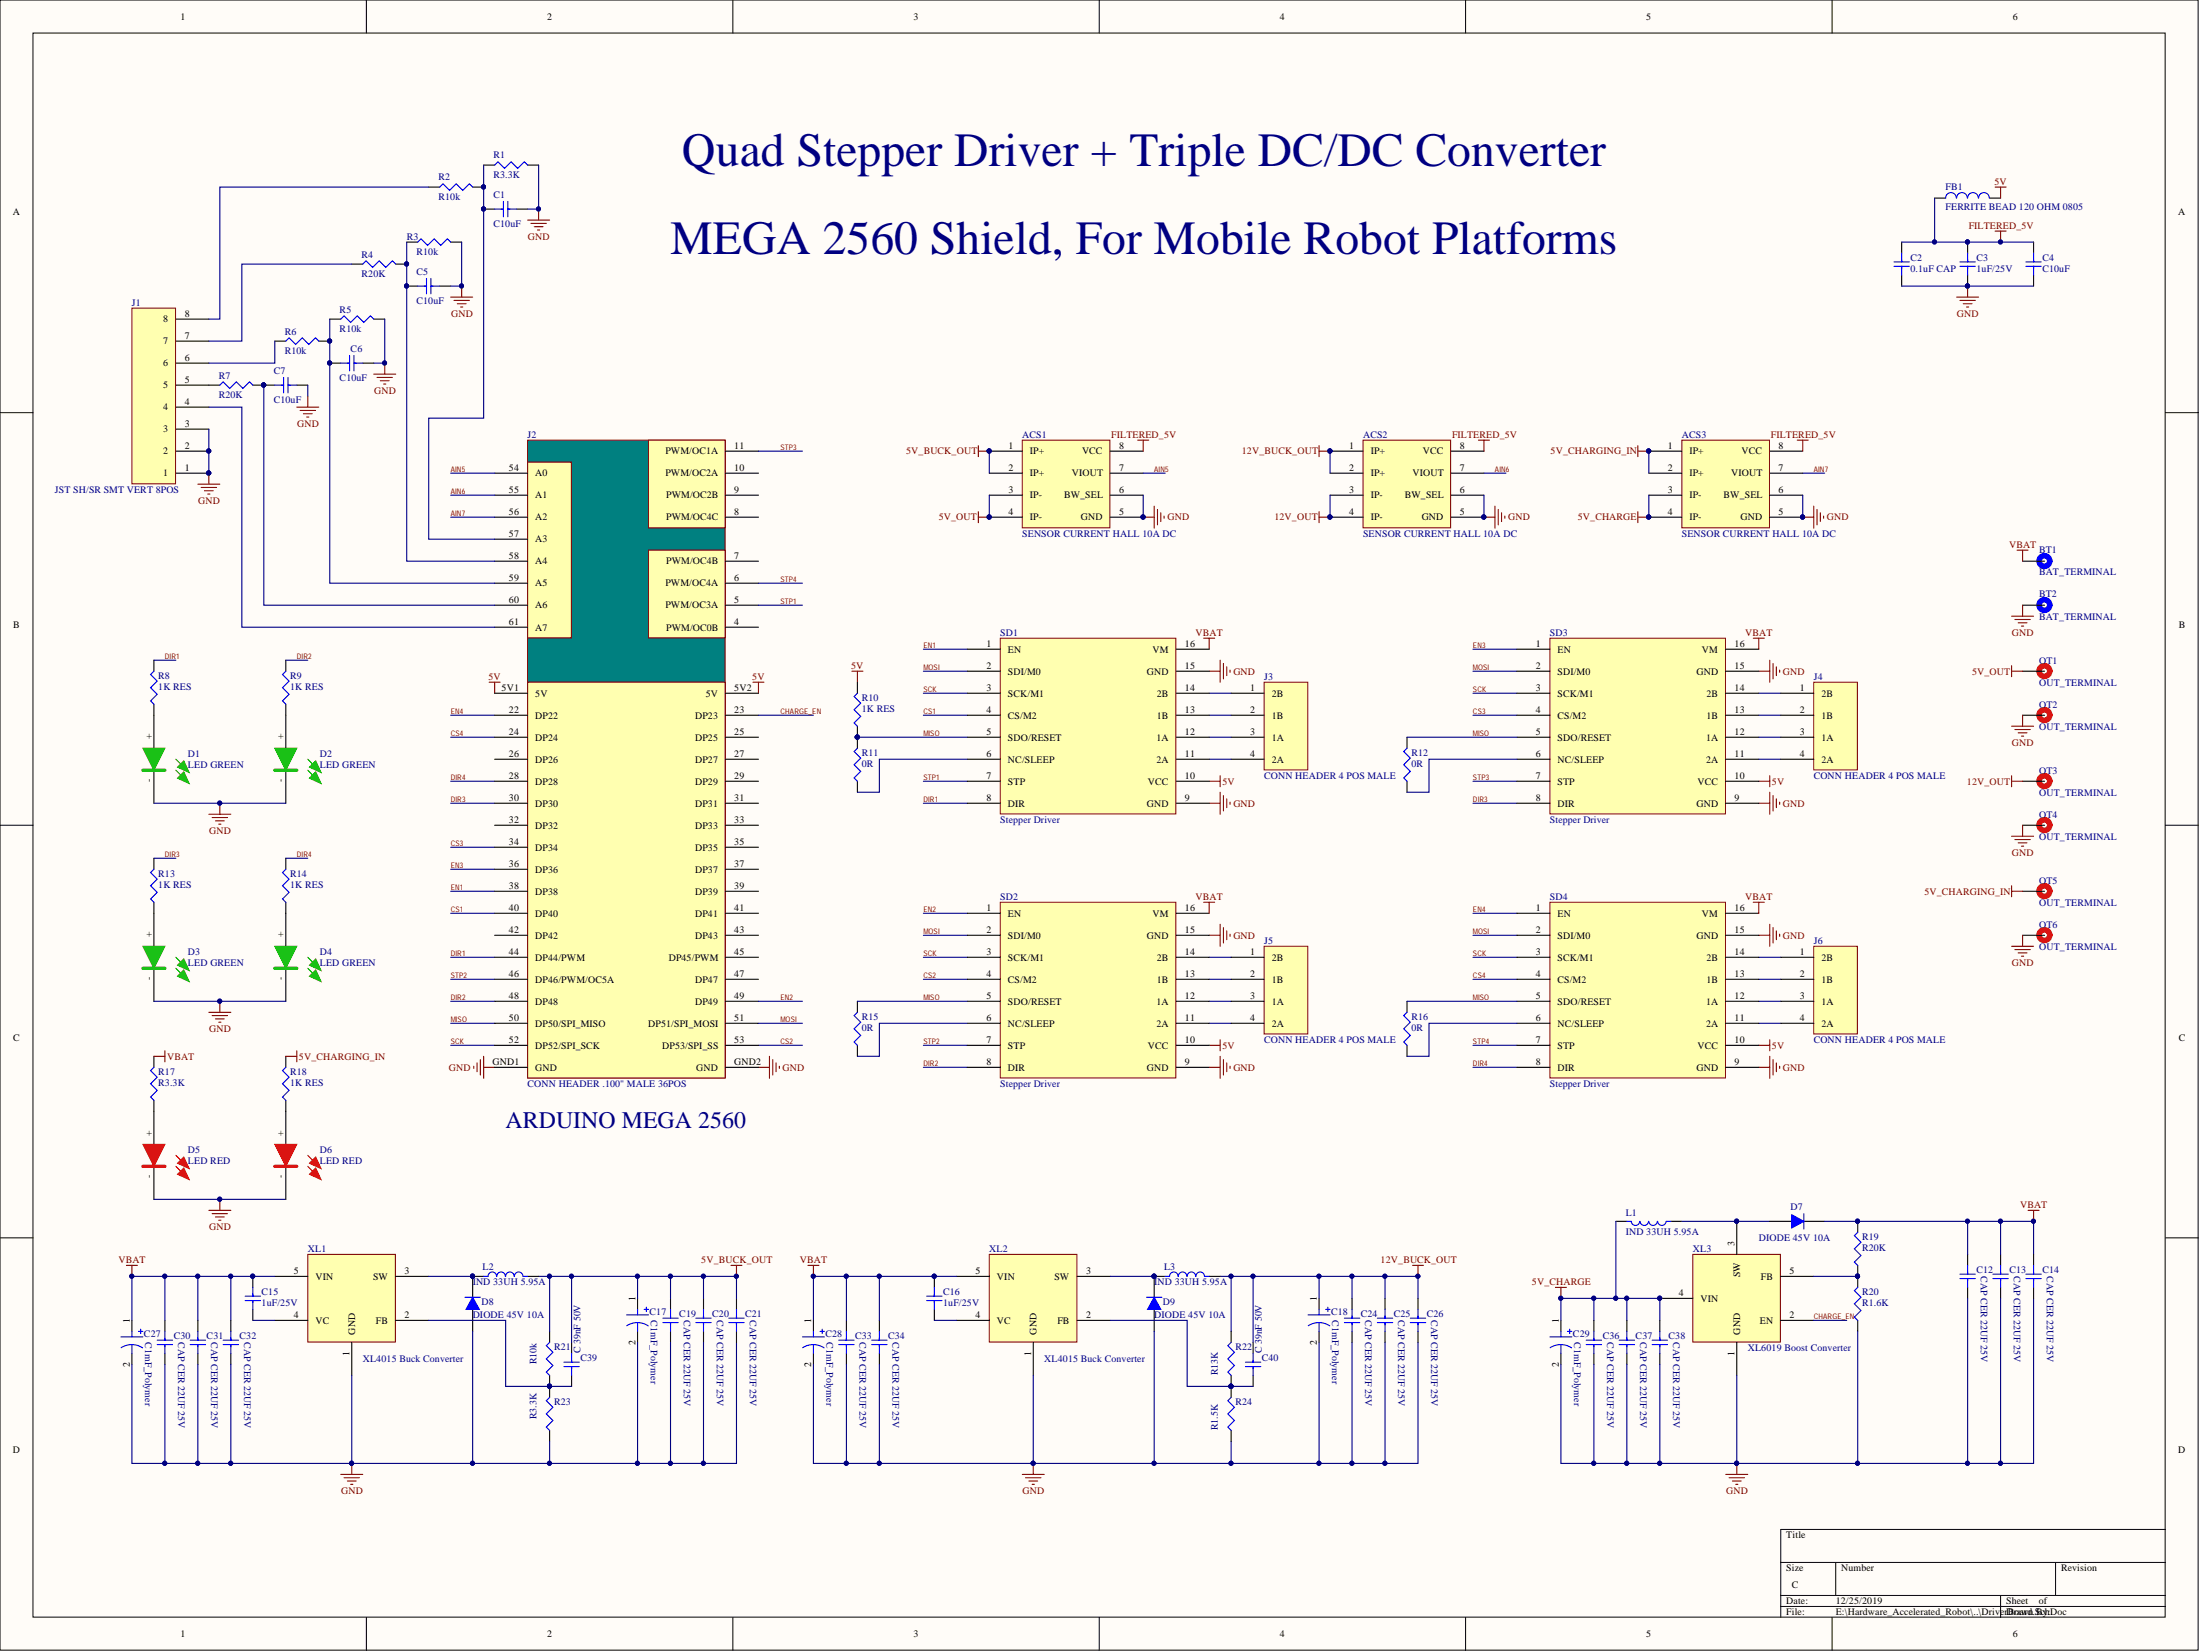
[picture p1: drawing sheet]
# Altium project DriverBoard.PrjPcb
1 sheet, 94 parts. Net scope: global (net labels, ports and power ports of the same name join across sheets).
Board file: DriverBoard.PcbDoc

## Sheet DriverBoard.SchDoc
size C

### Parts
ACS1  SENSOR CURRENT HALL 10A DC  [SOIC_8]
ACS2  SENSOR CURRENT HALL 10A DC  [SOIC_8]
ACS3  SENSOR CURRENT HALL 10A DC  [SOIC_8]
BT1  BAT_TERMINAL  [BATTERY_TERMINALS]
BT2  BAT_TERMINAL  [BATTERY_TERMINALS]
C1  C10uF  [C0805]
C2  0.1uF CAP  [C0805]
C3  1uF/25V  [C0805]
C4  C10uF  [C0805]
C5  C10uF  [C0805]
C6  C10uF  [C0805]
C7  C10uF  [C0805]
C12  CAP CER 22UF 25V  [C1210]
C13  CAP CER 22UF 25V  [C1210]
C14  CAP CER 22UF 25V  [C1210]
C15  1uF/25V  [C0805]
C16  1uF/25V  [C0805]
C17  C1mF_Polymer  [POLY_CAP_10X21]
C18  C1mF_Polymer  [POLY_CAP_10X21]
C19  CAP CER 22UF 25V  [C1210]
C20  CAP CER 22UF 25V  [C1210]
C21  CAP CER 22UF 25V  [C1210]
C24  CAP CER 22UF 25V  [C1210]
C25  CAP CER 22UF 25V  [C1210]
C26  CAP CER 22UF 25V  [C1210]
C27  C1mF_Polymer  [POLY_CAP_10X21]
C28  C1mF_Polymer  [POLY_CAP_10X21]
C29  C1mF_Polymer  [POLY_CAP_10X21]
C30  CAP CER 22UF 25V  [C1210]
C31  CAP CER 22UF 25V  [C1210]
C32  CAP CER 22UF 25V  [C1210]
C33  CAP CER 22UF 25V  [C1210]
C34  CAP CER 22UF 25V  [C1210]
C36  CAP CER 22UF 25V  [C1210]
C37  CAP CER 22UF 25V  [C1210]
C38  CAP CER 22UF 25V  [C1210]
C39  C 39nF 50V  [C0805]
C40  C 39nF 50V  [C0805]
D1  LED GREEN  [LED_0805]
D2  LED GREEN  [LED_0805]
D3  LED GREEN  [LED_0805]
D4  LED GREEN  [LED_0805]
D5  LED RED  [LED_0805]
D6  LED RED  [LED_0805]
D7  DIODE 45V 10A  [TO252_3]
D8  DIODE 45V 10A  [TO252_3]
D9  DIODE 45V 10A  [TO252_3]
FB1  FERRITE BEAD 120 OHM 0805  [FB_0805]
J1  JST SH/SR SMT VERT 8POS  [JST_SH_8]
J2  CONN HEADER .100" MALE 36POS  [DIP36_MALE]
J3  CONN HEADER 4 POS MALE  [DIP4]
J4  CONN HEADER 4 POS MALE  [DIP4]
J5  CONN HEADER 4 POS MALE  [DIP4]
J6  CONN HEADER 4 POS MALE  [DIP4]
L1  IND 33UH 5.95A  [13X13X9IND]
L2  IND 33UH 5.95A  [13X13X9IND]
L3  IND 33UH 5.95A  [13X13X9IND]
OT1  OUT_TERMINAL  [OUTPUT_TERMINALS]
OT2  OUT_TERMINAL  [OUTPUT_TERMINALS]
OT3  OUT_TERMINAL  [OUTPUT_TERMINALS]
OT4  OUT_TERMINAL  [OUTPUT_TERMINALS]
OT5  OUT_TERMINAL  [OUTPUT_TERMINALS]
OT6  OUT_TERMINAL  [OUTPUT_TERMINALS]
R1  R3.3K  [R0805]
R2  R10k  [R0805]
R3  R10k  [R0805]
R4  R20K  [R0805]
R5  R10k  [R0805]
R6  R10k  [R0805]
R7  R20K  [R0805]
R8  1K RES  [R0805]
R9  1K RES  [R0805]
R10  1K RES  [R0805]
R11  0R  [R0805]
R12  0R  [R0805]
R13  1K RES  [R0805]
R14  1K RES  [R0805]
R15  0R  [R0805]
R16  0R  [R0805]
R17  R3.3K  [R0805]
R18  1K RES  [R0805]
R19  R20K  [R0805]
R20  R1.6K  [R0805]
R21  R10k  [R0805]
R22  R13K  [R0805]
R23  R3.3K  [R0805]
R24  R1.5K  [R0805]
SD1  Stepper Driver  [DIP16_Stepper]
SD2  Stepper Driver  [DIP16_Stepper]
SD3  Stepper Driver  [DIP16_Stepper]
SD4  Stepper Driver  [DIP16_Stepper]
XL1  XL4015 Buck Converter  [TO263-5L]
XL2  XL4015 Buck Converter  [TO263-5L]
XL3  XL6019 Boost Converter  [TO263-5L]

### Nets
5V: FB1.2 J1.3 J2.5V1(5V) J2.5V2(5V) R10.2 SD1.10(VCC) SD2.10(VCC) SD3.10(VCC) SD4.10(VCC)
5V_BUCK_OUT: ACS1.1(IP+) ACS1.2(IP+) C17.1 C19.2 C20.2 C21.2 C39.2 L2.2 R21.2
5V_CHARGE: ACS3.3(IP-) ACS3.4(IP-) C29.1 C36.2 C37.2 C38.2 L1.2 XL3.4(VIN)
5V_CHARGING_IN: ACS3.1(IP+) ACS3.2(IP+) OT5.1 R18.2
5V_OUT: ACS1.3(IP-) ACS1.4(IP-) OT1.1
12V_BUCK_OUT: ACS2.1(IP+) ACS2.2(IP+) C18.1 C24.2 C25.2 C26.2 C40.2 L3.2 R22.2
12V_OUT: ACS2.3(IP-) ACS2.4(IP-) OT3.1
FILTERED_5V: ACS1.8(VCC) ACS2.8(VCC) ACS3.8(VCC) C2.2 C3.2 C4.2 FB1.1
GND: ACS1.5(GND) ACS1.6(BW_SEL) ACS2.5(GND) ACS2.6(BW_SEL) ACS3.5(GND) ACS3.6(BW_SEL) BT2.1 C1.1 C2.1 C3.1 C4.1 C5.1 C6.1 C7.1 C12.1 C13.1 C14.1 C17.2 C18.2 C19.1 C20.1 C21.1 C24.1 C25.1 C26.1 C27.2 C28.2 C29.2 C30.1 C31.1 C32.1 C33.1 C34.1 C36.1 C37.1 C38.1 D1.- D2.- D3.- D4.- D5.- D6.- D8.1 D9.1 J1.1 J1.2 J2.GND1(GND) J2.GND2(GND) OT2.1 OT4.1 OT6.1 R1.2 R3.2 R5.2 R20.1 R23.1 R24.1 SD1.9(GND) SD1.15(GND) SD2.9(GND) SD2.15(GND) SD3.9(GND) SD3.15(GND) SD4.9(GND) SD4.15(GND) XL1.1(GND) XL2.1(GND) XL3.1(GND)
VBAT: BT1.1 C12.2 C13.2 C14.2 C15.2 C16.2 C27.1 C28.1 C30.2 C31.2 C32.2 C33.2 C34.2 D7.2 R17.2 R19.2 SD1.16(VM) SD2.16(VM) SD3.16(VM) SD4.16(VM) XL1.5(VIN) XL2.5(VIN)
AIN5: ACS1.7(VIOUT) J2.54(A0)
AIN6: ACS2.7(VIOUT) J2.55(A1)
AIN7: ACS3.7(VIOUT) J2.56(A2)
CHARGE_EN: J2.23(DP23) XL3.2(EN)
CS1: J2.40(DP40) SD1.4(CS/M2)
CS2: J2.53(DP53/SPI_SS) SD2.4(CS/M2)
CS3: J2.34(DP34) SD3.4(CS/M2)
CS4: J2.24(DP24) SD4.4(CS/M2)
DIR1: J2.44(DP44/PWM) R8.2 SD1.8(DIR)
DIR2: J2.48(DP48) R9.2 SD2.8(DIR)
DIR3: J2.30(DP30) R13.2 SD3.8(DIR)
DIR4: J2.28(DP28) R14.2 SD4.8(DIR)
EN1: J2.38(DP38) SD1.1(EN)
EN2: J2.49(DP49) SD2.1(EN)
EN3: J2.36(DP36) SD3.1(EN)
EN4: J2.22(DP22) SD4.1(EN)
MISO: J2.50(DP50/SPI_MISO) R10.1 R11.2 R12.2 R15.2 R16.2 SD1.5(SDO/RESET) SD2.5(SDO/RESET) SD3.5(SDO/RESET) SD4.5(SDO/RESET)
MOSI: J2.51(DP51/SPI_MOSI) SD1.2(SDI/M0) SD2.2(SDI/M0) SD3.2(SDI/M0) SD4.2(SDI/M0)
SCK: J2.52(DP52/SPI_SCK) SD1.3(SCK/M1) SD2.3(SCK/M1) SD3.3(SCK/M1) SD4.3(SCK/M1)
STP1: J2.5(PWM/OC3A) SD1.7(STP)
STP2: J2.46(DP46/PWM/OC5A) SD2.7(STP)
STP3: J2.11(PWM/OC1A) SD3.7(STP)
STP4: J2.6(PWM/OC4A) SD4.7(STP)
NetC1_2: C1.2 J2.57(A3) R1.1 R2.2
NetC5_2: C5.2 J2.58(A4) R3.1 R4.2
NetC6_2: C6.2 J2.59(A5) R5.1 R6.2
NetC7_2: C7.2 J2.60(A6) R7.2
NetC15_1: C15.1 XL1.4(VC)
NetC16_1: C16.1 XL2.4(VC)
NetC39_1: C39.1 R21.1 R23.2 XL1.2(FB)
NetC40_1: C40.1 R22.1 R24.2 XL2.2(FB)
NetD1_+: D1.+ R8.1
NetD2_+: D2.+ R9.1
NetD3_+: D3.+ R13.1
NetD4_+: D4.+ R14.1
NetD5_+: D5.+ R17.1
NetD6_+: D6.+ R18.1
NetD7_1: D7.1 L1.1 XL3.3(SW)
NetD8_2: D8.2 L2.1 XL1.3(SW)
NetD9_2: D9.2 L3.1 XL2.3(SW)
NetJ1_4: J1.4 J2.61(A7)
NetJ1_5: J1.5 R7.1
NetJ1_6: J1.6 R6.1
NetJ1_7: J1.7 R4.1
NetJ1_8: J1.8 R2.1
NetJ3_1: J3.1(2B) SD1.14(2B)
NetJ3_2: J3.2(1B) SD1.13(1B)
NetJ3_3: J3.3(1A) SD1.12(1A)
NetJ3_4: J3.4(2A) SD1.11(2A)
NetJ4_1: J4.1(2B) SD3.14(2B)
NetJ4_2: J4.2(1B) SD3.13(1B)
NetJ4_3: J4.3(1A) SD3.12(1A)
NetJ4_4: J4.4(2A) SD3.11(2A)
NetJ5_1: J5.1(2B) SD2.14(2B)
NetJ5_2: J5.2(1B) SD2.13(1B)
NetJ5_3: J5.3(1A) SD2.12(1A)
NetJ5_4: J5.4(2A) SD2.11(2A)
NetJ6_1: J6.1(2B) SD4.14(2B)
NetJ6_2: J6.2(1B) SD4.13(1B)
NetJ6_3: J6.3(1A) SD4.12(1A)
NetJ6_4: J6.4(2A) SD4.11(2A)
NetR11_1: R11.1 SD1.6(NC/SLEEP)
NetR12_1: R12.1 SD3.6(NC/SLEEP)
NetR15_1: R15.1 SD2.6(NC/SLEEP)
NetR16_1: R16.1 SD4.6(NC/SLEEP)
NetR19_1: R19.1 R20.2 XL3.5(FB)

Not connected (* = marked no-connect by the designer): J2 4(PWM/OC0B) 7(PWM/OC4B) 8(PWM/OC4C) 9(PWM/OC2B) 10(PWM/OC2A) 25(DP25) 26(DP26) 27(DP27) 29(DP29) 31(DP31) 32(DP32) 33(DP33) 35(DP35) 37(DP37) 39(DP39) 41(DP41) 42(DP42) 43(DP43) 45(DP45/PWM) 47(DP47)

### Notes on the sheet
- Quad Stepper Driver + Triple DC/DC Converter
- MEGA 2560 Shield, For Mobile Robot Platforms
- (near J2) ARDUINO MEGA 2560
